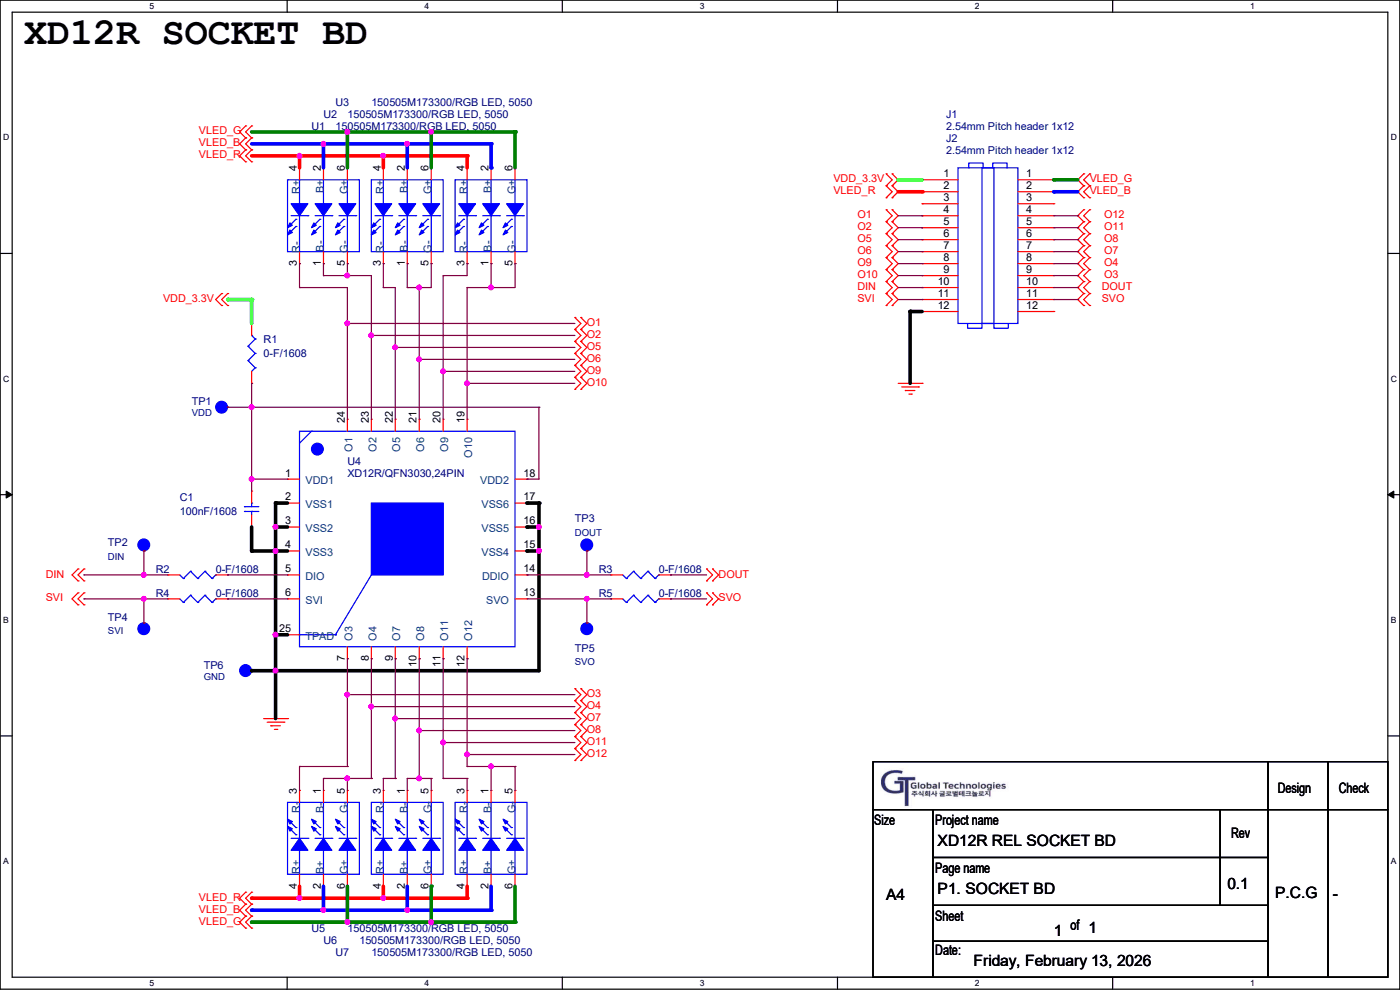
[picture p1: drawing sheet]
# OrCAD Capture schematic XD12R REL SOCKET BD_260213.DSN
size A4; title: XD12R REL SOCKET BD; rev: 0.1; company: P1. SOCKET BD; note: P.C.G; note: -

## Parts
C1  100nF/1608  [SMD-C(1608)]
J1  2.54mm Pitch header 1x12  [2.54mm Pitch header 1x12]
J2  2.54mm Pitch header 1x12  [2.54mm Pitch header 1x12]
R1  0-F/1608  [SMD-R(1608)]
R2  0-F/1608  [SMD-R(1608)]
R3  0-F/1608  [SMD-R(1608)]
R4  0-F/1608  [SMD-R(1608)]
R5  0-F/1608  [SMD-R(1608)]
TP1  VDD  [TP_09_15]
TP2  DIN  [TP_09_15]
TP3  DOUT  [TP_09_15]
TP4  SVI  [TP_09_15]
TP5  SVO  [TP_09_15]
TP6  GND  [TP_09_15]
U1  150505M173300/RGB LED, 5050  [SMD-LED(5050)]
U2  150505M173300/RGB LED, 5050  [SMD-LED(5050)]
U3  150505M173300/RGB LED, 5050  [SMD-LED(5050)]
U4  XD12R/QFN3030,24PIN  [QFN3030-24H]
U5  150505M173300/RGB LED, 5050  [SMD-LED(5050)]
U6  150505M173300/RGB LED, 5050  [SMD-LED(5050)]
U7  150505M173300/RGB LED, 5050  [SMD-LED(5050)]

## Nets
GND: C1.1 J1.12 TP6.1 U4.2(VSS1) U4.3(VSS2) U4.4(VSS3) U4.15(VSS4) U4.16(VSS5) U4.17(VSS6) U4.25(TPAD)
VDD_3.3V: J1.1 R1.2
DIN: J1.10 R2.1 TP2.1
DOUT: J2.10 R3.2
O1: J1.4 U1.3(R-) U4.24(O1)
O2: J1.5 U1.1(B-) U1.5(G-) U4.23(O2)
O3: J2.9 U4.7(O3) U5.3(R-)
O4: J2.8 U4.8(O4) U5.1(B-) U5.5(G-)
O5: J1.6 U2.3(R-) U4.22(O5)
O6: J1.7 U2.1(B-) U2.5(G-) U4.21(O6)
O7: J2.7 U4.9(O7) U6.3(R-)
O8: J2.6 U4.10(O8) U6.1(B-) U6.5(G-)
O9: J1.8 U3.3(R-) U4.20(O9)
O10: J1.9 U3.1(B-) U3.5(G-) U4.19(O10)
O11: J2.5 U4.11(O11) U7.3(R-)
O12: J2.4 U4.12(O12) U7.1(B-) U7.5(G-)
SVI: J1.11 R4.1 TP4.1
SVO: J2.11 R5.2
VLED_B: J2.2 U1.2(B+) U2.2(B+) U3.2(B+) U5.2(B+) U6.2(B+) U7.2(B+)
VLED_G: J2.1 U1.6(G+) U2.6(G+) U3.6(G+) U5.6(G+) U6.6(G+) U7.6(G+)
VLED_R: J1.2 U1.4(R+) U2.4(R+) U3.4(R+) U5.4(R+) U6.4(R+) U7.4(R+)
N3759171: R4.2 U4.6(SVI)
N3759933: R2.2 U4.5(DIO)
N3760037: R5.1 TP5.1 U4.13(SVO)
N3760046: R3.1 TP3.1 U4.14(DDIO)
N3761803: C1.2 R1.1 TP1.1 U4.1(VDD1) U4.18(VDD2)

Not connected (* = marked no-connect by the designer): J1 3; J2 3 12

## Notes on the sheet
- XD12R SOCKET BD
